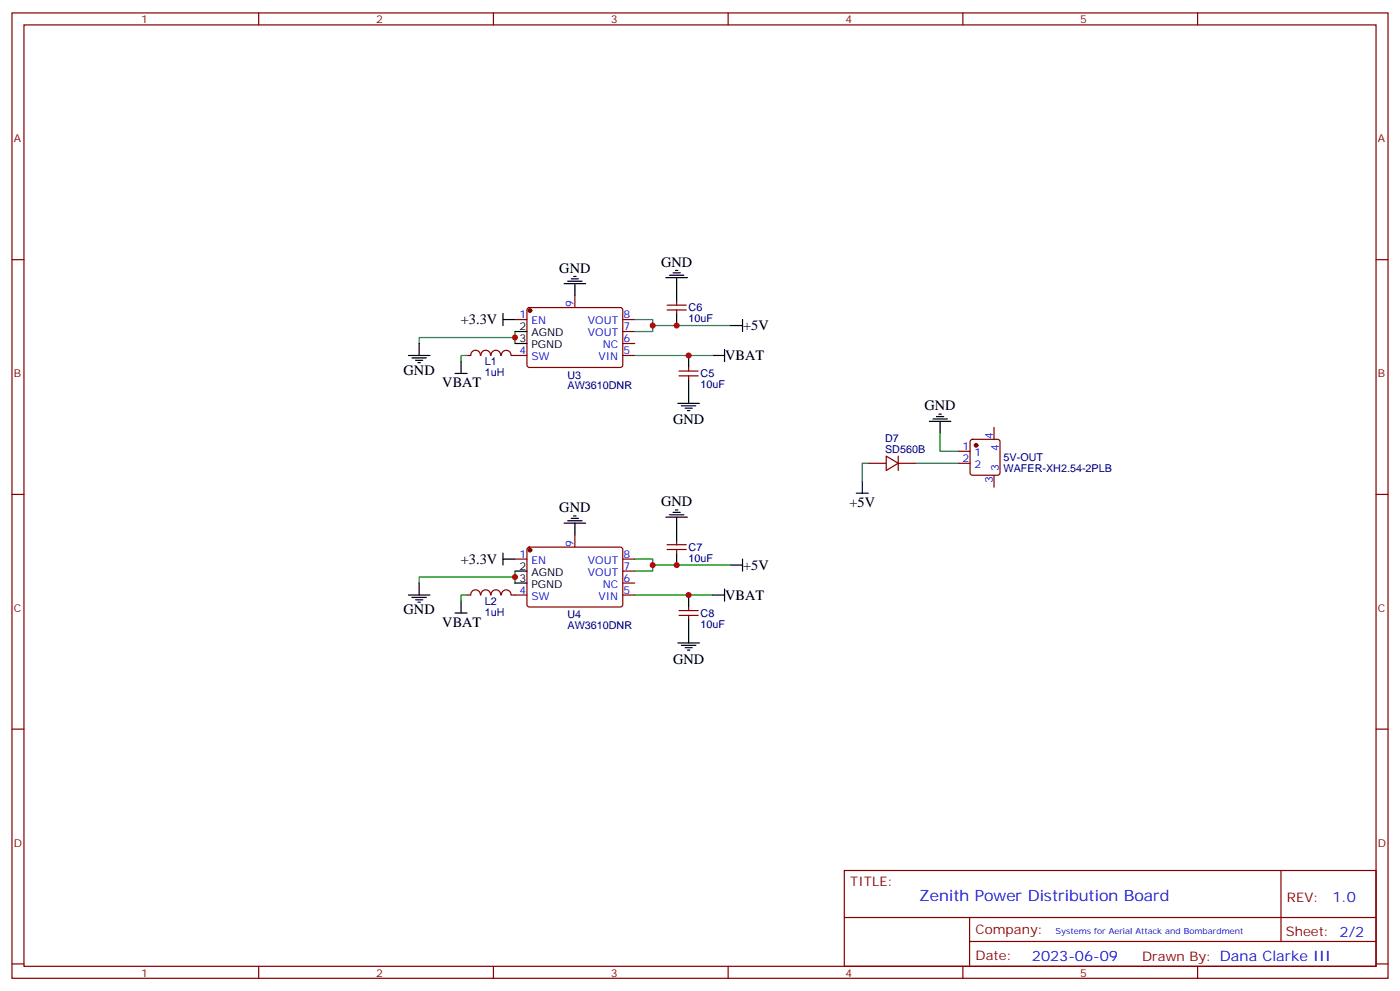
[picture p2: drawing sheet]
<svg xmlns="http://www.w3.org/2000/svg" width="412mm" height="292mm" viewBox="0 0 412 292" stroke-linecap="round" stroke-linejoin="round" font-family="sans-serif">
<g fill="none" stroke="#870000" stroke-width=".35">
<path d="M3.5 3.8h405.4v284.3h-405.4zM7.1 7.3h398.2v277.3h-398.2zM76.2 3.8v3.5M145.3 3.8v3.5M214.5 3.8v3.5M283.6 3.8v3.5M352.8 3.8v3.5M3.5 76.5h3.6M405.3 76.5h3.6M151.7 94.1h3.5M155.5 90.8l.4-.2h27.1l.4 .7v16.5l-.7 .4h-27l-.5-.7v-16.2zM169.3 87.1v3.5"/>
<path d="M183.4 94.1h3.6M183.4 97.6h3.6M196.5 91.3h5.6M196.5 89.9h5.6M199.3 88.8v1.1M199.3 91.3v1.1M137.6 104.7h1M138.7 104.7a1.41 1.41 0 0 1 1.4-1.5 1.41 1.41 0 0 1 1.4 1.5M141.7 104.7a1.41 1.41 0 0 1 1.4-1.5 1.41 1.41 0 0 1 1.4 1.5M144.7 104.7a1.41 1.41 0 0 1 1.4-1.5 1.41 1.41 0 0 1 1.4 1.5M147.7 104.7a1.41 1.41 0 0 1 1.4-1.5 1.41 1.41 0 0 1 1.4 1.5M150.6 104.7h4.6"/>
<path d="M183.4 104.7h3.6M183.4 101.2h3.6M200 110.7h5.7M200 109.3h5.7M202.8 108.2v1.1M202.8 110.7v1.1M255.8 136.5h5.3M261.1 134.3l3.5 2.2-3.5 2.1zM264.6 136.5h5.3M264.6 134.3v4.3M282.2 132.9h3.6M282.2 136.5h3.6"/>
<path d="M286 129.6l.5-.2h7.4l.5 .2 .2 .5v9.2l-.3 .5-.4 .2h-7.4l-.5-.3-.2-.4v-9.2zM292.8 125.9v3.5M292.8 140v3.5M3.5 145.6h3.6M169.3 157.6v3.5M199.3 159.4v1M405.3 145.6h3.6M141.5 175.2a1.41 1.41 0 0 0-1.4-1.5 1.41 1.41 0 0 0-1.4 1.5l-1.1 .1M141.7 175.2a1.41 1.41 0 0 1 1.4-1.5 1.41 1.41 0 0 1 1.4 1.5M144.7 175.2a1.41 1.41 0 0 1 1.4-1.5 1.41 1.41 0 0 1 1.4 1.5M147.7 175.2a1.41 1.41 0 0 1 1.4-1.5 1.41 1.41 0 0 1 1.4 1.5M150.6 175.3h4.6"/>
<path d="M151.7 164.7h3.5M155.5 161.4l.4-.3 27.1 .1 .4 .7v16.5l-.7 .4-27-.1-.5-.6v-16.2zM183.4 175.3h3.6M183.4 164.7h3.6M183.4 171.7h3.6M183.4 168.2h3.6M196.5 161.9h5.6M196.5 160.4h5.6M199.3 161.9v1M200 179.8h5.7M202.8 178.8v1M200 181.3h5.7"/>
<path d="M202.8 181.3v1M3.5 214.8h3.6M405.3 214.8h3.6M248.7 256.4h156.6v28.2h-156.6zM377.3 256.4v20.9M248.7 270.2h156.5M285.6 277.3h119.6M285.6 270.2v14.2M3.5 283.9h3.6M76.2 284.6v3.5M145.3 284.6v3.5M214.5 284.6v3.5"/>
<path d="M283.6 284.6v3.5M352.8 284.6v3.5M405.3 283.9h3.6"/>
</g>
<g fill="#870000" stroke="#870000" stroke-width=".35">
<circle cx="156.1" cy="91.5" r=".53"/>
<circle cx="156.1" cy="162" r=".53"/>
<circle cx="287.5" cy="131.2" r=".53"/>
</g>
<g fill="none" stroke="#000" stroke-width=".35">
<path d="M199 79.7h.7M148.2 94.1h3.5M148.2 92.4v3.5M151.7 97.6h3.5M166.2 83.5h6.3M167.2 82.8h4.2M168.3 82.1h2.1M169 81.4h.7M169.3 83.5v3.6M196.1 81.8h6.4M197.2 81.1h4.2M198.3 80.4h2.1"/>
<path d="M199.3 81.8v7M199.3 92.4v3.5M215.2 95.9h3.5M218.7 94.1v3.5M120.3 104.7h6.3M121.4 105.4h4.2M122.4 106.1h2.1M123.1 106.8h.7M123.5 101.2v3.5M134.1 110h3.5M135.8 106.5v3.5M151.7 101.2h3.5"/>
<path d="M199.7 118.8h6.3M200.7 119.5h4.3M202.8 104.7v3.5M202.8 111.8v7M209.9 104.7h3.5M213.4 102.9v3.6M201.8 120.2h2.1M202.5 120.9h.7M273.8 124.1h6.3M274.8 123.4h4.2M275.9 122.7h2.1M276.6 122h.7"/>
<path d="M276.9 124.1v3.5M166.2 154.1h6.3M167.2 153.4h4.2M168.3 152.7h2.1M169 152h.7M169.3 154.1v3.5M196.1 152.3h6.4M197.2 151.6h4.2M198.3 150.9h2.1M199 150.2h.7M199.3 152.3v7.1M252.2 145.3h3.6"/>
<path d="M254 141.7v3.6M120.3 175.3h6.3M121.4 176h4.2M122.4 176.7h2.1M123.1 177.4h.7M123.5 171.7v3.6M135.8 177v3.6M148.2 162.9v3.5M148.2 164.7h3.5M151.7 168.2h3.5M151.7 171.7h3.5M199.3 162.9v3.5"/>
<path d="M202.8 175.3v3.5M209.9 175.3h3.5M213.4 173.5v3.5M215.2 166.4h3.5M218.7 164.7v3.5M134.1 180.6h3.5M199.7 189.4h6.3M200.7 190.1h4.3M201.8 190.8h2.1M202.5 191.5h.7M202.8 182.3v7.1"/>
</g>
<g fill="none" stroke="#008700" stroke-width=".35">
<path d="M151.7 99.4h-28.2v1.8M151.7 97.6v3.6M187 94.1h5.3v3.5h-5.3M192.3 95.9h22.9M137.6 104.7h-1.8v1.8M187 104.7h22.9M255.8 136.5h-1.8v5.2M269.9 136.5h12.3M276.9 127.6v5.3h5.3M137.6 175.3h-1.8v1.7M151.7 170h-28.2v1.7M151.7 168.2v3.5"/>
<path d="M187 164.7h5.3v3.5h-5.3M187 175.3h22.9M192.3 166.4h22.9"/>
</g>
<g fill="#c00">
<circle cx="151.7" cy="99.4" r=".88"/>
<circle cx="192.3" cy="95.9" r=".88"/>
<circle cx="202.8" cy="104.7" r=".88"/>
<circle cx="199.3" cy="95.9" r=".88"/>
<circle cx="199.3" cy="166.4" r=".88"/>
<circle cx="202.8" cy="175.3" r=".88"/>
<circle cx="192.3" cy="166.4" r=".88"/>
<circle cx="151.7" cy="170" r=".88"/>
</g>
<text font-size="4.6" fill="#00f" x="270.8" y="265.4">Zenith Power Distribution Board</text>
<g font-size="4.2">
<text x="164.8" y="80.3">GND</text>
<text x="194.7" y="78.6">GND</text>
<text x="135.7" y="95.6">+3.3V</text>
<text x="218.9" y="97.3">+5V</text>
<text x="213.6" y="106.1">VBAT</text>
<text x="118.9" y="110.3">GND</text>
<text x="130.3" y="114">VBAT</text>
<text x="198.3" y="124.9">GND</text>
<text x="272.3" y="120.9">GND</text>
<text x="194.7" y="149.1">GND</text>
<text x="250.2" y="149.2">+5V</text>
<text x="164.8" y="150.9">GND</text>
<text x="135.7" y="166.1">+3.3V</text>
<text x="218.9" y="167.9">+5V</text>
<text x="213.6" y="176.7">VBAT</text>
<text x="118.9" y="180.9">GND</text>
<text x="130.3" y="184.5">VBAT</text>
<text x="198.3" y="195.4">GND</text>
</g>
<g font-size="4.2" fill="#00f">
<text x="392.5" y="265.7">1.0</text>
<text x="304" y="283">2023-06-09</text>
</g>
<g font-size="3.9" fill="#800">
<text x="250.5" y="261">TITLE:</text>
<text x="379.1" y="265.7">REV:</text>
<text x="287.4" y="275.2">Company:</text>
<text x="378.7" y="275.8">Sheet: 2/2</text>
<text x="287.4" y="282.9">Date:</text>
<text x="336.4" y="282.9">Drawn By: Dana Clarke III</text>
</g>
<g font-size="3.2" fill="#800">
<text x="41.6" y="6.8">1</text>
<text x="110.8" y="6.8">2</text>
<text x="179.9" y="6.8">3</text>
<text x="249.1" y="6.8">4</text>
<text x="318.2" y="6.8">5</text>
<text x="4.1" y="41.9">A</text>
<text x="405.9" y="41.9">A</text>
<text x="4.1" y="111.1">B</text>
<text x="405.9" y="111.1">B</text>
<text x="4.1" y="180.2">C</text>
<text x="405.9" y="180.2">C</text>
<text x="4.1" y="249.3">D</text>
<text x="405.9" y="249.3">D</text>
<text x="41.6" y="287.6">1</text>
<text x="110.8" y="287.6">2</text>
<text x="179.9" y="287.6">3</text>
<text x="249.1" y="287.6">4</text>
<text x="318.2" y="287.6">5</text>
</g>
<g font-size="3.2" fill="#00f">
<text x="153" y="93.8">1</text>
<text x="156.5" y="95.5">EN</text>
<text x="169" y="90.4" transform="rotate(-90 169 90.4)">9</text>
<text x="173.2" y="95.5">VOUT</text>
<text x="183.6" y="93.8">8</text>
<text x="173.2" y="99.1">VOUT</text>
<text x="183.6" y="100.8">6</text>
<text x="183.6" y="97.3">7</text>
<text x="153" y="104.4">4</text>
<text x="156.5" y="106.1">SW</text>
<text x="176.3" y="106.1">VIN</text>
<text x="177.5" y="102.6">NC</text>
<text x="183.6" y="104.4">5</text>
<text x="292.5" y="129.2" transform="rotate(-90 292.5 129.2)">4</text>
<text x="283.6" y="132.6">1</text>
<text x="283.6" y="136.1">2</text>
<text x="287.1" y="134.3">1</text>
<text x="287.1" y="137.9">2</text>
<text x="294.2" y="132.7" transform="rotate(-90 294.2 132.7)">4</text>
<text x="292.5" y="142.2" transform="rotate(-90 292.5 142.2)">3</text>
<text x="294.2" y="138.7" transform="rotate(-90 294.2 138.7)">3</text>
<text x="169" y="161" transform="rotate(-90 169 161)">9</text>
<text x="153" y="164.3">1</text>
<text x="156.5" y="166.1">EN</text>
<text x="173.2" y="166.1">VOUT</text>
<text x="183.6" y="167.9">7</text>
<text x="183.6" y="164.3">8</text>
<text x="173.2" y="169.6">VOUT</text>
<text x="177.5" y="173.1">NC</text>
<text x="183.6" y="171.4">6</text>
<text x="153" y="174.9">4</text>
<text x="156.5" y="176.7">SW</text>
<text x="176.3" y="176.7">VIN</text>
<text x="183.6" y="174.9">5</text>
</g>
<g font-size="3.2" fill="#000080">
<text x="202.8" y="94.9">10uF</text>
<text x="202.9" y="91.7">C6</text>
<text x="142.8" y="107.6">L1</text>
<text x="142.8" y="110.8">1uH</text>
<text x="167.2" y="111.5">U3</text>
<text x="206.4" y="111.1">C5</text>
<text x="167.2" y="114.6">AW3610DNR</text>
<text x="206.4" y="114.3">10uF</text>
<text x="260.7" y="130.1">D7</text>
<text x="260.7" y="133.3">SD560B</text>
<text x="295.6" y="135.7">5V-OUT</text>
<text x="295.6" y="138.9">WAFER-XH2.54-2PLB</text>
<text x="202.8" y="165.5">10uF</text>
<text x="202.9" y="162.3">C7</text>
<text x="142.8" y="178.1">L2</text>
<text x="142.8" y="181.3">1uH</text>
<text x="167.2" y="185.2">AW3610DNR</text>
<text x="167.2" y="182.1">U4</text>
<text x="206.4" y="184.9">10uF</text>
<text x="206.4" y="181.7">C8</text>
</g>
<g font-size="3.2">
<text x="153" y="97.3">2</text>
<text x="153" y="100.8">3</text>
<text x="156.5" y="99.1">AGND</text>
<text x="156.5" y="102.6">PGND</text>
<text x="153" y="167.9">2</text>
<text x="153" y="171.4">3</text>
<text x="156.5" y="169.6">AGND</text>
<text x="156.5" y="173.1">PGND</text>
</g>
<text font-size="2.5" fill="#00f" x="310.9" y="275.2">Systems for Aerial Attack and Bombardment</text>
</svg>
